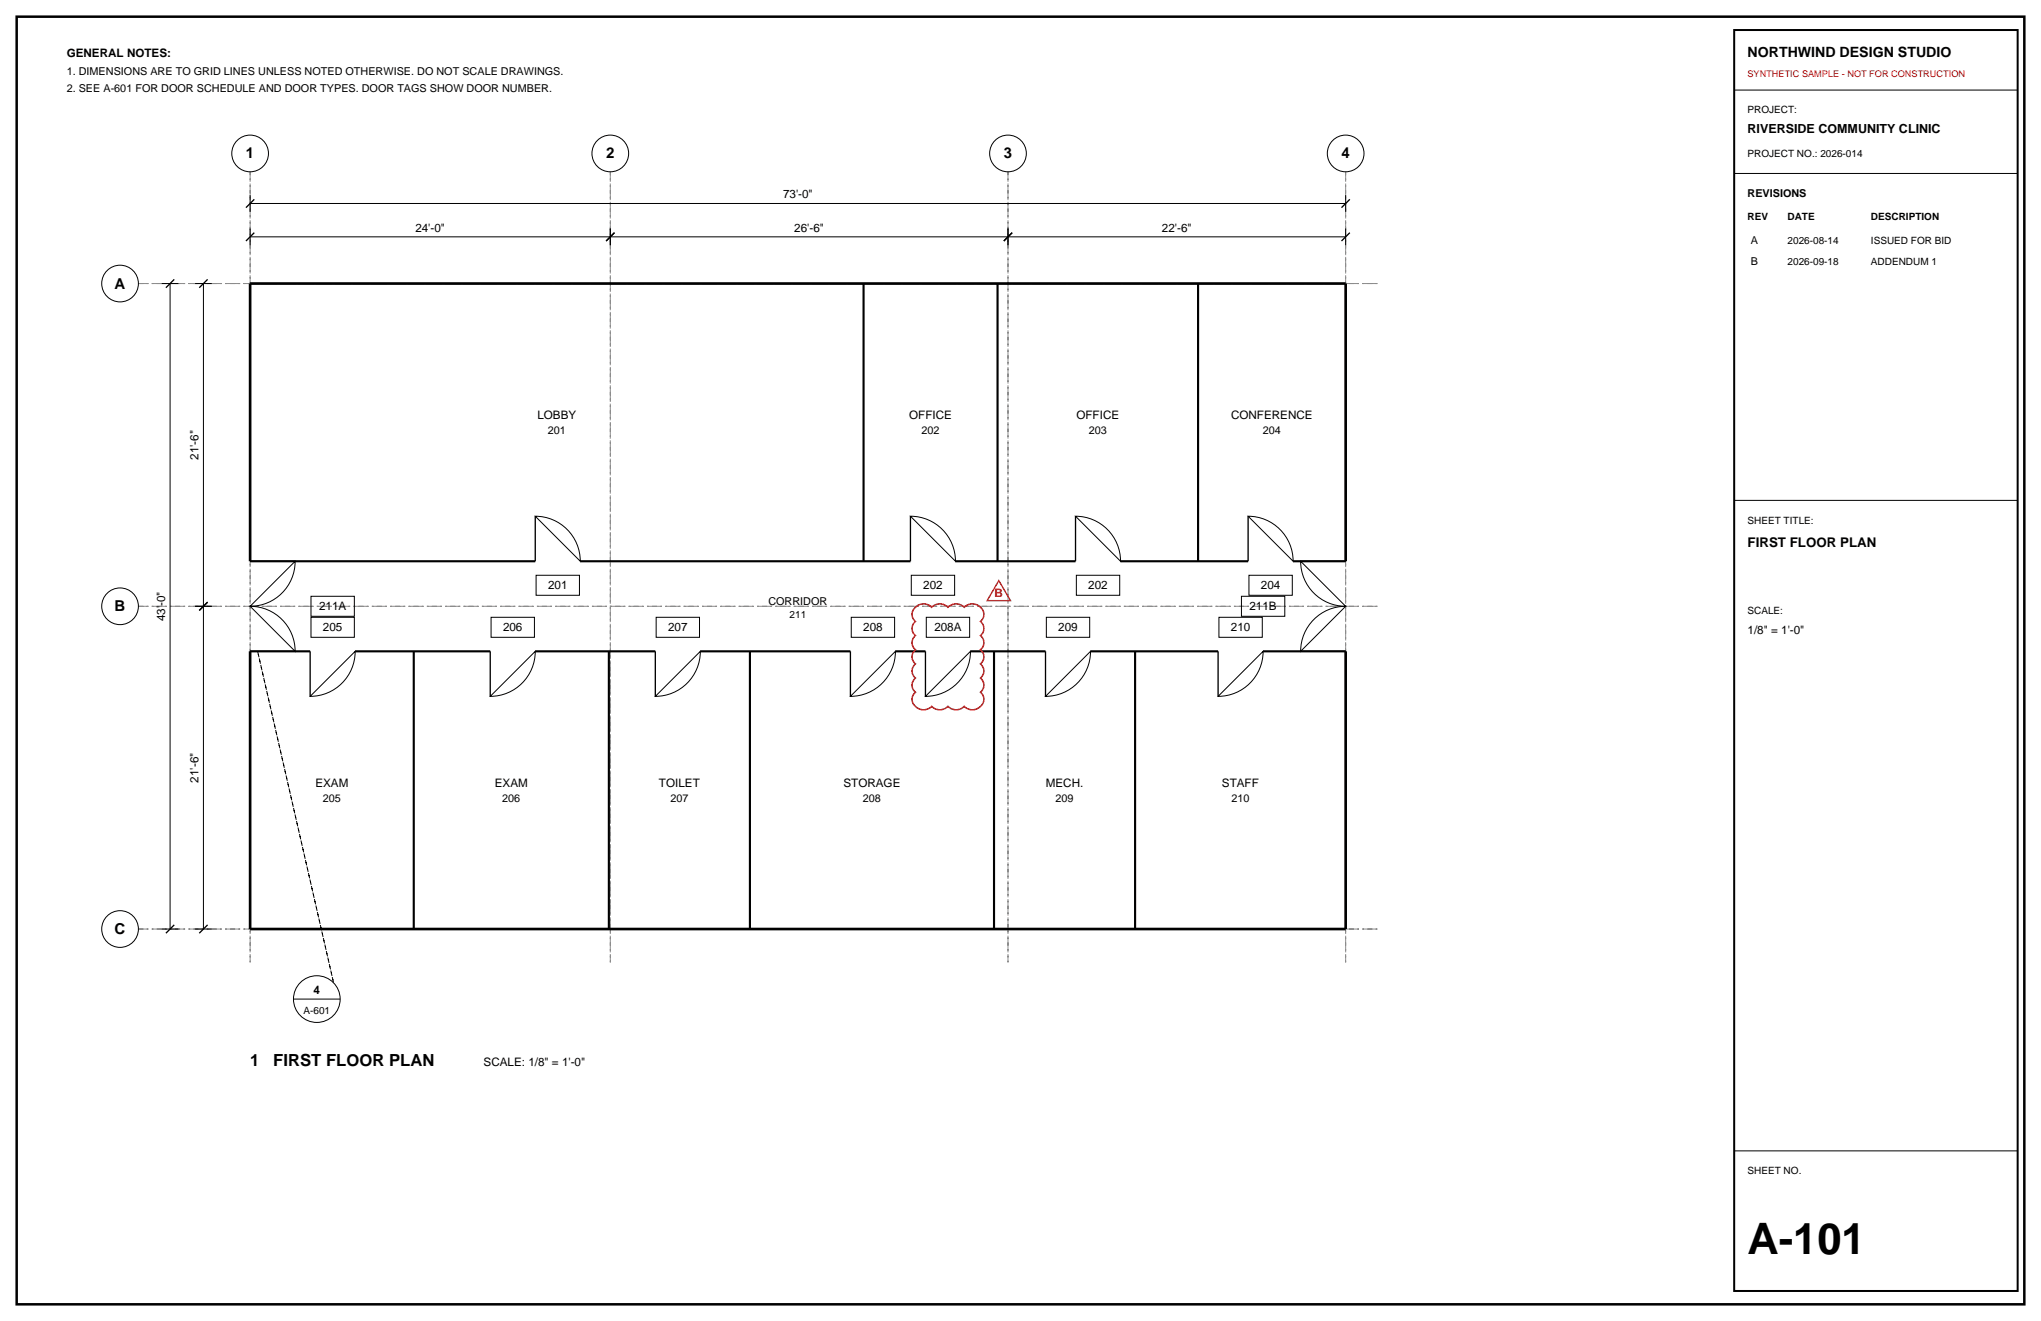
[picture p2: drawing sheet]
<svg xmlns="http://www.w3.org/2000/svg" width="432mm" height="279mm" viewBox="0 0 432 279" stroke-linecap="round" stroke-linejoin="round" font-family="sans-serif">
<path d="M3.5 3.5h424.8v272.4h-424.8z" fill="none" stroke="#000" stroke-width=".53"/>
<path d="M52.9 36.3v167.3zM129.1 36.3v167.3zM213.3 36.3v167.3zM284.7 36.3v167.3zM29.3 60h262.4zM29.3 128.2h262.4zM29.3 196.5h262.4z" fill="none" stroke="#8c8c8c" stroke-width=".21" stroke-dasharray="2.1 .7 .4 .7" stroke-linecap="butt"/>
<g fill="none" stroke="#000" stroke-width=".21">
<path d="M366.9 19.1h60zM366.9 36.7h60zM34.2 60h3.5zM36 60v136.5zM41.3 60h3.5zM43 60v68.2zM52.9 50.1h76.2zM52.9 48.3v3.6zM52.9 43h231.8zM52.9 41.3v3.5zM129.1 48.3v3.6zM129.1 50.1h84.2z"/>
<path d="M213.3 48.3v3.6zM213.3 50.1h71.4zM284.7 48.3v3.6zM284.7 41.3v3.5zM62.4 118.7a9.5 9.5 0 0 1-9.5 9.5zM113.2 109.2a9.5 9.5 0 0 1 9.6 9.5zM192.6 109.2a9.5 9.5 0 0 1 9.5 9.5zM227.5 109.2a9.5 9.5 0 0 1 9.6 9.5zM264.1 109.2a9.5 9.5 0 0 1 9.5 9.5zM275.2 118.7l9.5 9.5a9.5 9.5 0 0 1-9.5-9.5zM366.9 105.8h60zM41.3 128.2h3.5z"/>
<path d="M43 128.2v68.3zM52.9 128.2a9.5 9.5 0 0 1 9.5 9.6zM65.8 130.6h9.2v4.2h-9.2zM65.8 126.1h9.2v4.3h-9.2zM103.9 130.6h9.2v4.2h-9.2zM113.2 137.8a9.5 9.5 0 0 1-9.5 9.5zM113.4 121.7h9.2v4.2h-9.2zM138.8 130.6h9.2v4.2h-9.2zM180.1 130.6h9.2v4.2h-9.2zM192.8 121.7h9.2v4.2h-9.2zM196 130.6h9.1v4.2h-9.1zM205.3 137.8a9.5 9.5 0 0 1-9.5 9.5z"/>
<path d="M221.4 130.6h9.1v4.2h-9.1zM227.7 121.7h9.2v4.2h-9.2zM257.9 130.6h9.2v4.2h-9.2zM262.6 126.1h9.2v4.3h-9.2zM264.2 121.7h9.2v4.2h-9.2zM267.2 137.8a9.5 9.5 0 0 1-9.5 9.5zM277.6 131.4a9.5 9.5 0 0 1 7.1-3.2l-9.5 9.6a9.5 9.5 0 0 1 2.4-6.4zM65.6 147.3l9.5-9.5a9.5 9.5 0 0 1-9.5 9.5zM138.6 147.3l9.6-9.5a9.5 9.5 0 0 1-9.6 9.5zM179.9 147.3l9.5-9.5a9.5 9.5 0 0 1-9.5 9.5zM221.2 147.3l9.5-9.5a9.5 9.5 0 0 1-9.5 9.5zM34.2 196.5h3.5z"/>
<path d="M41.3 196.5h3.5zM62.1 211.3h9.9zM366.9 243.4h60z"/>
<circle cx="52.9" cy="32.5" r="3.9"/>
<circle cx="129.1" cy="32.5" r="3.9"/>
<circle cx="213.3" cy="32.5" r="3.9"/>
<circle cx="284.7" cy="32.5" r="3.9"/>
<circle cx="25.4" cy="60" r="3.9"/>
<circle cx="25.4" cy="128.2" r="3.9"/>
<circle cx="25.4" cy="196.5" r="3.9"/>
<circle cx="67" cy="211.3" r="4.9"/>
</g>
<g fill="none" stroke="#000" stroke-width=".28">
<path d="M52 51l1.8-1.8zM52 43.9l1.8-1.7zM128.2 51l1.8-1.8zM212.4 51l1.7-1.8zM283.8 43.9l1.8-1.7zM285.6 49.2l-1.8 1.8zM35.1 60.9l1.8-1.8zM42.2 60.9l1.7-1.8zM52.9 118.7h9.5zM113.2 109.2v9.5zM192.6 109.2v9.5zM227.5 109.2v9.5z"/>
<path d="M264.1 109.2v9.5zM275.2 118.7h9.5zM42.2 129.1l1.7-1.7zM52.9 137.8h9.5zM65.6 137.8v9.5zM103.7 137.8v9.5zM138.6 137.8v9.5zM179.9 137.8v9.5zM195.8 137.8v9.5zM221.2 137.8v9.5zM257.7 137.8v9.5zM275.2 137.8h9.5z"/>
<path d="M36.9 195.6l-1.8 1.8zM43.9 195.6l-1.7 1.8z"/>
</g>
<path d="M52.9 60h231.8zM52.9 60v58.7zM284.7 60v58.7zM52.9 137.8v58.7zM284.7 137.8v58.7zM52.9 196.5h231.8z" fill="none" stroke="#000" stroke-width=".56"/>
<g fill="none" stroke="#000" stroke-width=".45">
<path d="M182.7 60v58.7zM211 60v58.7zM253.5 60v58.7zM52.9 118.7h60.3zM122.8 118.7h69.8zM202.1 118.7h25.4zM237.1 118.7h27zM273.6 118.7h11.1zM52.9 137.8h12.7zM75.1 137.8h28.6zM87.5 137.8v58.7zM113.2 137.8h25.4z"/>
<path d="M128.8 137.8v58.7zM148.2 137.8h31.7zM158.7 137.8v58.7zM189.4 137.8h6.4zM205.3 137.8h15.9zM210.3 137.8v58.7zM230.7 137.8h27zM240.1 137.8v58.7zM267.2 137.8h17.5z"/>
</g>
<path d="M54.5 137.8l16.1 70z" fill="none" stroke="#000" stroke-width=".21" stroke-dasharray=".7 .7" stroke-linecap="butt"/>
<path d="M366.9 6.4h60v266.6h-60z" fill="none" stroke="#000" stroke-width=".42"/>
<path d="M193.7 128.4a2.41 2.41 0 0 1 3.4 0 2.41 2.41 0 0 1 3.5 0 2.41 2.41 0 0 1 3.4 0 2.39 2.39 0 0 1 2.8-.4 2.39 2.39 0 0 1 1.3 2.5l-.7 .9a1.91 1.91 0 0 1 0 3 1.91 1.91 0 0 1 0 3 1.91 1.91 0 0 1 0 3 1.91 1.91 0 0 1 0 3 1.91 1.91 0 0 1 0 3 2.23 2.23 0 0 1 .3 2.8 2.23 2.23 0 0 1-2.8 .8l-.9-.6a2.41 2.41 0 0 1-3.4 0 2.41 2.41 0 0 1-3.5 0 2.39 2.39 0 0 1-2.8 .5 2.39 2.39 0 0 1-1.3-2.5l.7-1a1.91 1.91 0 0 1 0-3 1.91 1.91 0 0 1 0-3 1.91 1.91 0 0 1 0-3 1.91 1.91 0 0 1 0-3 1.91 1.91 0 0 1 0-3 1.91 1.91 0 0 1 0-3z" fill="none" stroke="#d90d0d" stroke-width=".32"/>
<path d="M211.3 122.8l2.5 4.2h-5z" fill="none" stroke="#d90d0d" stroke-width=".28"/>
<text font-size="9.2" x="369.7" y="265.3">A-101</text>
<g font-size="3.5">
<text x="52.9" y="225.4">1</text>
<text x="57.8" y="225.4">FIRST FLOOR PLAN</text>
</g>
<g font-size="3.2">
<text x="52" y="33.5">1</text>
<text x="128.2" y="33.5">2</text>
<text x="212.4" y="33.5">3</text>
<text x="283.8" y="33.5">4</text>
<text x="24.3" y="61">A</text>
<text x="24.3" y="129.3">B</text>
<text x="24.3" y="197.6">C</text>
</g>
<text font-size="3" x="369.7" y="12">NORTHWIND DESIGN STUDIO</text>
<text font-size="2.8" x="369.7" y="115.7">FIRST FLOOR PLAN</text>
<text font-size="2.6" x="369.7" y="28.2">RIVERSIDE COMMUNITY CLINIC</text>
<g font-size="2.5">
<text x="14.1" y="12">GENERAL NOTES:</text>
<text x="165.7" y="42">73'-0&quot;</text>
<text x="87.9" y="49">24'-0&quot;</text>
<text x="168" y="49">26'-6&quot;</text>
<text x="245.8" y="49">22'-6&quot;</text>
<text x="113.7" y="88.6">LOBBY</text>
<text x="192.3" y="88.6">OFFICE</text>
<text x="227.7" y="88.6">OFFICE</text>
<text x="260.4" y="88.6">CONFERENCE</text>
<text x="42" y="97.2" transform="rotate(-90 42 97.2)">21'-6&quot;</text>
<text x="115.9" y="124.7">201</text>
<text x="195.3" y="124.7">202</text>
<text x="230.2" y="124.7">202</text>
<text x="266.8" y="124.7">204</text>
<text x="34.9" y="131.4" transform="rotate(-90 34.9 131.4)">43'-0&quot;</text>
<text x="67.5" y="129.1">211A</text>
<text x="264.3" y="129.1">211B</text>
<text x="68.3" y="133.6">205</text>
<text x="106.4" y="133.6">206</text>
<text x="141.3" y="133.6">207</text>
<text x="182.6" y="133.6">208</text>
<text x="197.7" y="133.6">208A</text>
<text x="223.9" y="133.6">209</text>
<text x="260.4" y="133.6">210</text>
<text x="369.7" y="134.1">1/8&quot; = 1'-0&quot;</text>
<text x="42" y="165.5" transform="rotate(-90 42 165.5)">21'-6&quot;</text>
<text x="66.7" y="166.4">EXAM</text>
<text x="104.7" y="166.4">EXAM</text>
<text x="139.4" y="166.4">TOILET</text>
<text x="178.4" y="166.4">STORAGE</text>
<text x="221.2" y="166.4">MECH.</text>
<text x="258.5" y="166.4">STAFF</text>
<text x="66.3" y="210.3">4</text>
<text x="102.3" y="225.4">SCALE: 1/8&quot; = 1'-0&quot;</text>
</g>
<text font-size="2.5" fill="#d90d0d" x="210.4" y="126.3">B</text>
<g font-size="2.3">
<text x="14.1" y="15.9">1. DIMENSIONS ARE TO GRID LINES UNLESS NOTED OTHERWISE. DO NOT SCALE DRAWINGS.</text>
<text x="14.1" y="19.4">2. SEE A-601 FOR DOOR SCHEDULE AND DOOR TYPES. DOOR TAGS SHOW DOOR NUMBER.</text>
<text x="369.7" y="41.6">REVISIONS</text>
<text x="370.4" y="51.5">A</text>
<text x="370.4" y="56.1">B</text>
<text x="115.9" y="91.8">201</text>
<text x="195" y="91.8">202</text>
<text x="230.3" y="91.8">203</text>
<text x="267.2" y="91.8">204</text>
<text x="162.6" y="127.9">CORRIDOR</text>
<text x="68.3" y="169.6">205</text>
<text x="106.3" y="169.6">206</text>
<text x="141.8" y="169.6">207</text>
<text x="182.6" y="169.6">208</text>
<text x="223.3" y="169.6">209</text>
<text x="260.5" y="169.6">210</text>
</g>
<g font-size="2.1">
<text x="369.7" y="24">PROJECT:</text>
<text x="369.7" y="33.2">PROJECT NO.: 2026-014</text>
<text x="369.7" y="46.6">REV</text>
<text x="378.2" y="46.6">DATE</text>
<text x="395.8" y="46.6">DESCRIPTION</text>
<text x="378.2" y="51.5">2026-08-14</text>
<text x="395.8" y="51.5">ISSUED FOR BID</text>
<text x="378.2" y="56.1">2026-09-18</text>
<text x="395.8" y="56.1">ADDENDUM 1</text>
<text x="369.7" y="110.8">SHEET TITLE:</text>
<text x="167" y="130.7">211</text>
<text x="369.7" y="129.8">SCALE:</text>
<text x="64.2" y="214.5">A-601</text>
<text x="369.7" y="248.4">SHEET NO.</text>
</g>
<text font-size="1.9" fill="#d90d0d" x="369.7" y="16.2">SYNTHETIC SAMPLE - NOT FOR CONSTRUCTION</text>
</svg>
